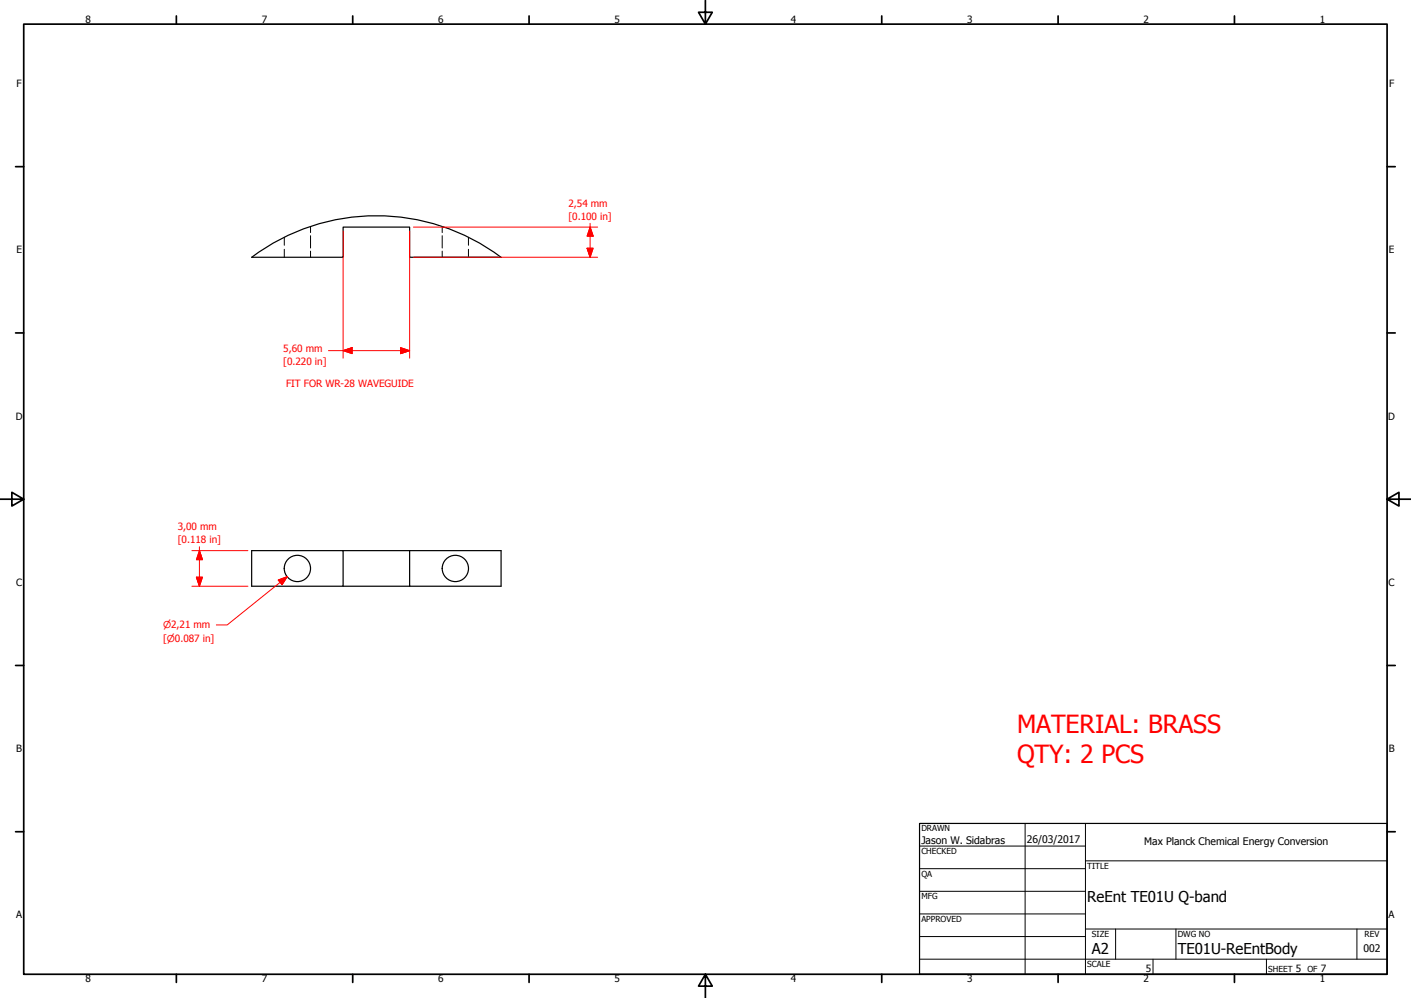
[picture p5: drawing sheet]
<svg xmlns="http://www.w3.org/2000/svg" width="594mm" height="420mm" viewBox="0 0 594 420" stroke-linecap="round" stroke-linejoin="round" font-family="sans-serif">
<!-- layer: Hidden Narrow (ANSI) -->
<g fill="none" stroke="#000" stroke-width=".51">
<path d="M106 108.3a87.5 87.5 0 0 1 105 0h-38.5v-12.7h-28v12.7zM106 231.8h38.5v15h-38.5zM144.5 231.8h28v15h38.5v-15h-38.5M144.5 246.8h28"/>
<circle cx="125.2" cy="239.3" r="5.5"/>
<circle cx="191.7" cy="239.3" r="5.5"/>
</g>
<!-- layer: Hidden (ANSI) -->
<path d="M119.7 99.9v3.4M130.7 95.3v2.6M130.7 99.2v5.2M186.2 95.3v2.6M186.2 99.2v5.2M197.2 99.9v3.4M119.7 104.9v3.4M130.7 105.7v2.6M186.2 105.7v2.6M197.2 104.9v3.4" fill="none" stroke="#000" stroke-width=".42"/>
<!-- layer: Symbol (ANSI) -->
<g fill="none" stroke="#000" stroke-width=".72">
<path d="M10 10.2h574v400h-574zM74.3 6.7v3.5M148.5 6.7v3.5M222.8 6.7v3.5M297 .1v10.1l-2.9-5h5.8l-2.9 5M371.2 6.7v3.5M445.5 6.7v3.5M519.7 6.7v3.5M6.6 70.2h3.4M584 70.2h3.4M6.6 140.2h3.4M584 140.2h3.4"/>
<path d="M0 210.2h10l-5-2.9v5.7l5-2.8M584 210.2l5 2.8v-5.7l-5 2.9h10M6.6 280.2h3.4M584 280.2h3.4M6.6 350.2h3.4M584 350.2h3.4M74.3 410.2v3.4M148.5 410.2v3.4M222.8 410.2v3.4M297 410.2l2.9 5h-5.8l2.9-5v10M371.2 410.2v3.4M445.5 410.2v3.4"/>
<path d="M519.7 410.2v3.4"/>
</g>
<!-- layer: Visible (ANSI) -->
<g fill="none" stroke="#000" stroke-width=".42">
<path d="M387.2 356.2h69.8M431.6 346.7v63.5M457 346.7v63.5M387.2 365.7h69.8M387.2 375.2h69.8M457 362.4h127M387.2 384.8h69.8M387.2 394.3h69.8M457 391.1h127M469.7 391.1v12.7M495.1 391.1v12.7M571.3 391.1v12.7"/>
<path d="M387.2 403.8h196.8M485.5 403.8v6.4M533.2 403.8v6.4"/>
</g>
<path d="M387.2 346.7h196.8v63.5h-196.8z" fill="none" stroke="#000" stroke-width=".51"/>
<!-- layer: Border (ANSI) -->
<g fill="none" stroke="#f00" stroke-width=".42">
<path d="M144.5 97.2v53.6M172.5 97.2v53.6M174.1 95.6h77.5M248.5 95.6l1.2 3.8h-2.5zM248.5 94v14.3M174.1 108.3h77.5M247.2 104.5h2.5l-1.2 3.8zM138.3 147.6h34.2M144.5 147.6l3.8-1.3v2.6zM168.7 146.3l3.8 1.3-3.8 1.3zM80.8 231.8h23.6M84 231.8l1.2 3.8h-2.5z"/>
<path d="M84 230.2v16.6M80.8 246.8h23.6M82.7 243h2.5l-1.2 3.8zM117.1 244.2l3.8-1.4-2.2 3.3zM120.9 242.8l-25.2 20.3h-4.6"/>
</g>
<g fill="#f00" stroke="#f00" stroke-width=".42">
<path d="M120.9 242.8l-2.2 3.3z"/>
<path d="M117.1 244.2l3.8-1.4-2.2 3.3z"/>
<path d="M84 231.8l1.2 3.8z"/>
<path d="M84 231.8l1.2 3.8h-2.5z"/>
<path d="M82.7 243l1.3 3.8z"/>
<path d="M82.7 243h2.5l-1.2 3.8z"/>
<path d="M144.5 147.6l3.8-1.3z"/>
<path d="M144.5 147.6l3.8-1.3v2.6z"/>
<path d="M168.7 148.9l3.8-1.3z"/>
<path d="M168.7 146.3l3.8 1.3-3.8 1.3z"/>
<path d="M248.5 95.6l1.2 3.8z"/>
<path d="M248.5 95.6l1.2 3.8h-2.5z"/>
<path d="M247.2 104.5l1.3 3.8z"/>
<path d="M247.2 104.5h2.5l-1.2 3.8z"/>
</g>
<g font-size="10.5" fill="#f00">
<text x="428.2" y="308.8">MATERIAL: BRASS</text>
<text x="428.2" y="321.4">QTY: 2 PCS</text>
</g>
<g font-size="6.3">
<text x="457.8" y="379.6">ReEnt TE01U Q-band</text>
<text x="459.7" y="401.7">A2</text>
<text x="495.9" y="401.8">TE01U-ReEntBody</text>
</g>
<g font-size="4.4">
<text x="387.9" y="355.3">Jason W. Sidabras</text>
<text x="432.4" y="354.7">26/03/2017</text>
<text x="481.8" y="355.7">Max Planck Chemical Energy Conversion</text>
<text x="574.1" y="401">002</text>
</g>
<g font-size="4.2">
<text x="36" y="9.8">8</text>
<text x="110.2" y="9.8">7</text>
<text x="184.5" y="9.8">6</text>
<text x="258.7" y="9.8">5</text>
<text x="333" y="9.8">4</text>
<text x="407.2" y="9.8">3</text>
<text x="481.5" y="9.8">2</text>
<text x="555.7" y="9.8">1</text>
<text x="7" y="36.7">F</text>
<text x="584.8" y="36.7">F</text>
<text x="6.9" y="106.7">E</text>
<text x="584.8" y="106.7">E</text>
<text x="6.6" y="176.7">D</text>
<text x="584.5" y="176.7">D</text>
<text x="6.8" y="246.7">C</text>
<text x="584.7" y="246.7">C</text>
<text x="6.8" y="316.7">B</text>
<text x="584.7" y="316.7">B</text>
<text x="6.8" y="386.7">A</text>
<text x="584.6" y="386.7">A</text>
<text x="36" y="413.6">8</text>
<text x="110.2" y="413.6">7</text>
<text x="184.5" y="413.6">6</text>
<text x="258.7" y="413.6">5</text>
<text x="333" y="413.6">4</text>
<text x="407.2" y="413.6">3</text>
<text x="481.5" y="413.6">2</text>
<text x="482.4" y="409.3">5</text>
<text x="545.5" y="409.3">5</text>
<text x="555.7" y="413.6">1</text>
<text x="556" y="409.3">7</text>
</g>
<g font-size="4.2" fill="#f00">
<text x="239.4" y="87">2,54 mm</text>
<text x="239.4" y="92.4">[0.100 in]</text>
<text x="119.3" y="148.4">5,60 mm</text>
<text x="119.3" y="153.8">[0.220 in]</text>
<text x="120.4" y="163">FIT FOR WR-28 WAVEGUIDE</text>
<text x="74.8" y="223.2">3,00 mm</text>
<text x="74.8" y="228.6">[0.118 in]</text>
<text x="68.6" y="270.2">[⌀0.087 in]</text>
</g>
<text font-size="4" fill="#f00" x="68.6" y="264.2">⌀2,21 mm</text>
<g font-size="3.5">
<text x="387.9" y="350">DRAWN</text>
<text x="387.9" y="359.5">CHECKED</text>
<text x="457.8" y="365.7">TITLE</text>
<text x="387.9" y="369.1">QA</text>
<text x="387.9" y="378.6">MFG</text>
<text x="387.9" y="388.1">APPROVED</text>
<text x="459.8" y="394.5">SIZE</text>
<text x="495.9" y="394.5">DWG NO</text>
<text x="574.5" y="394.4">REV</text>
<text x="457.8" y="407.2">SCALE</text>
<text x="534" y="409.3">SHEET</text>
<text x="550.4" y="409.3">OF</text>
</g>
</svg>
